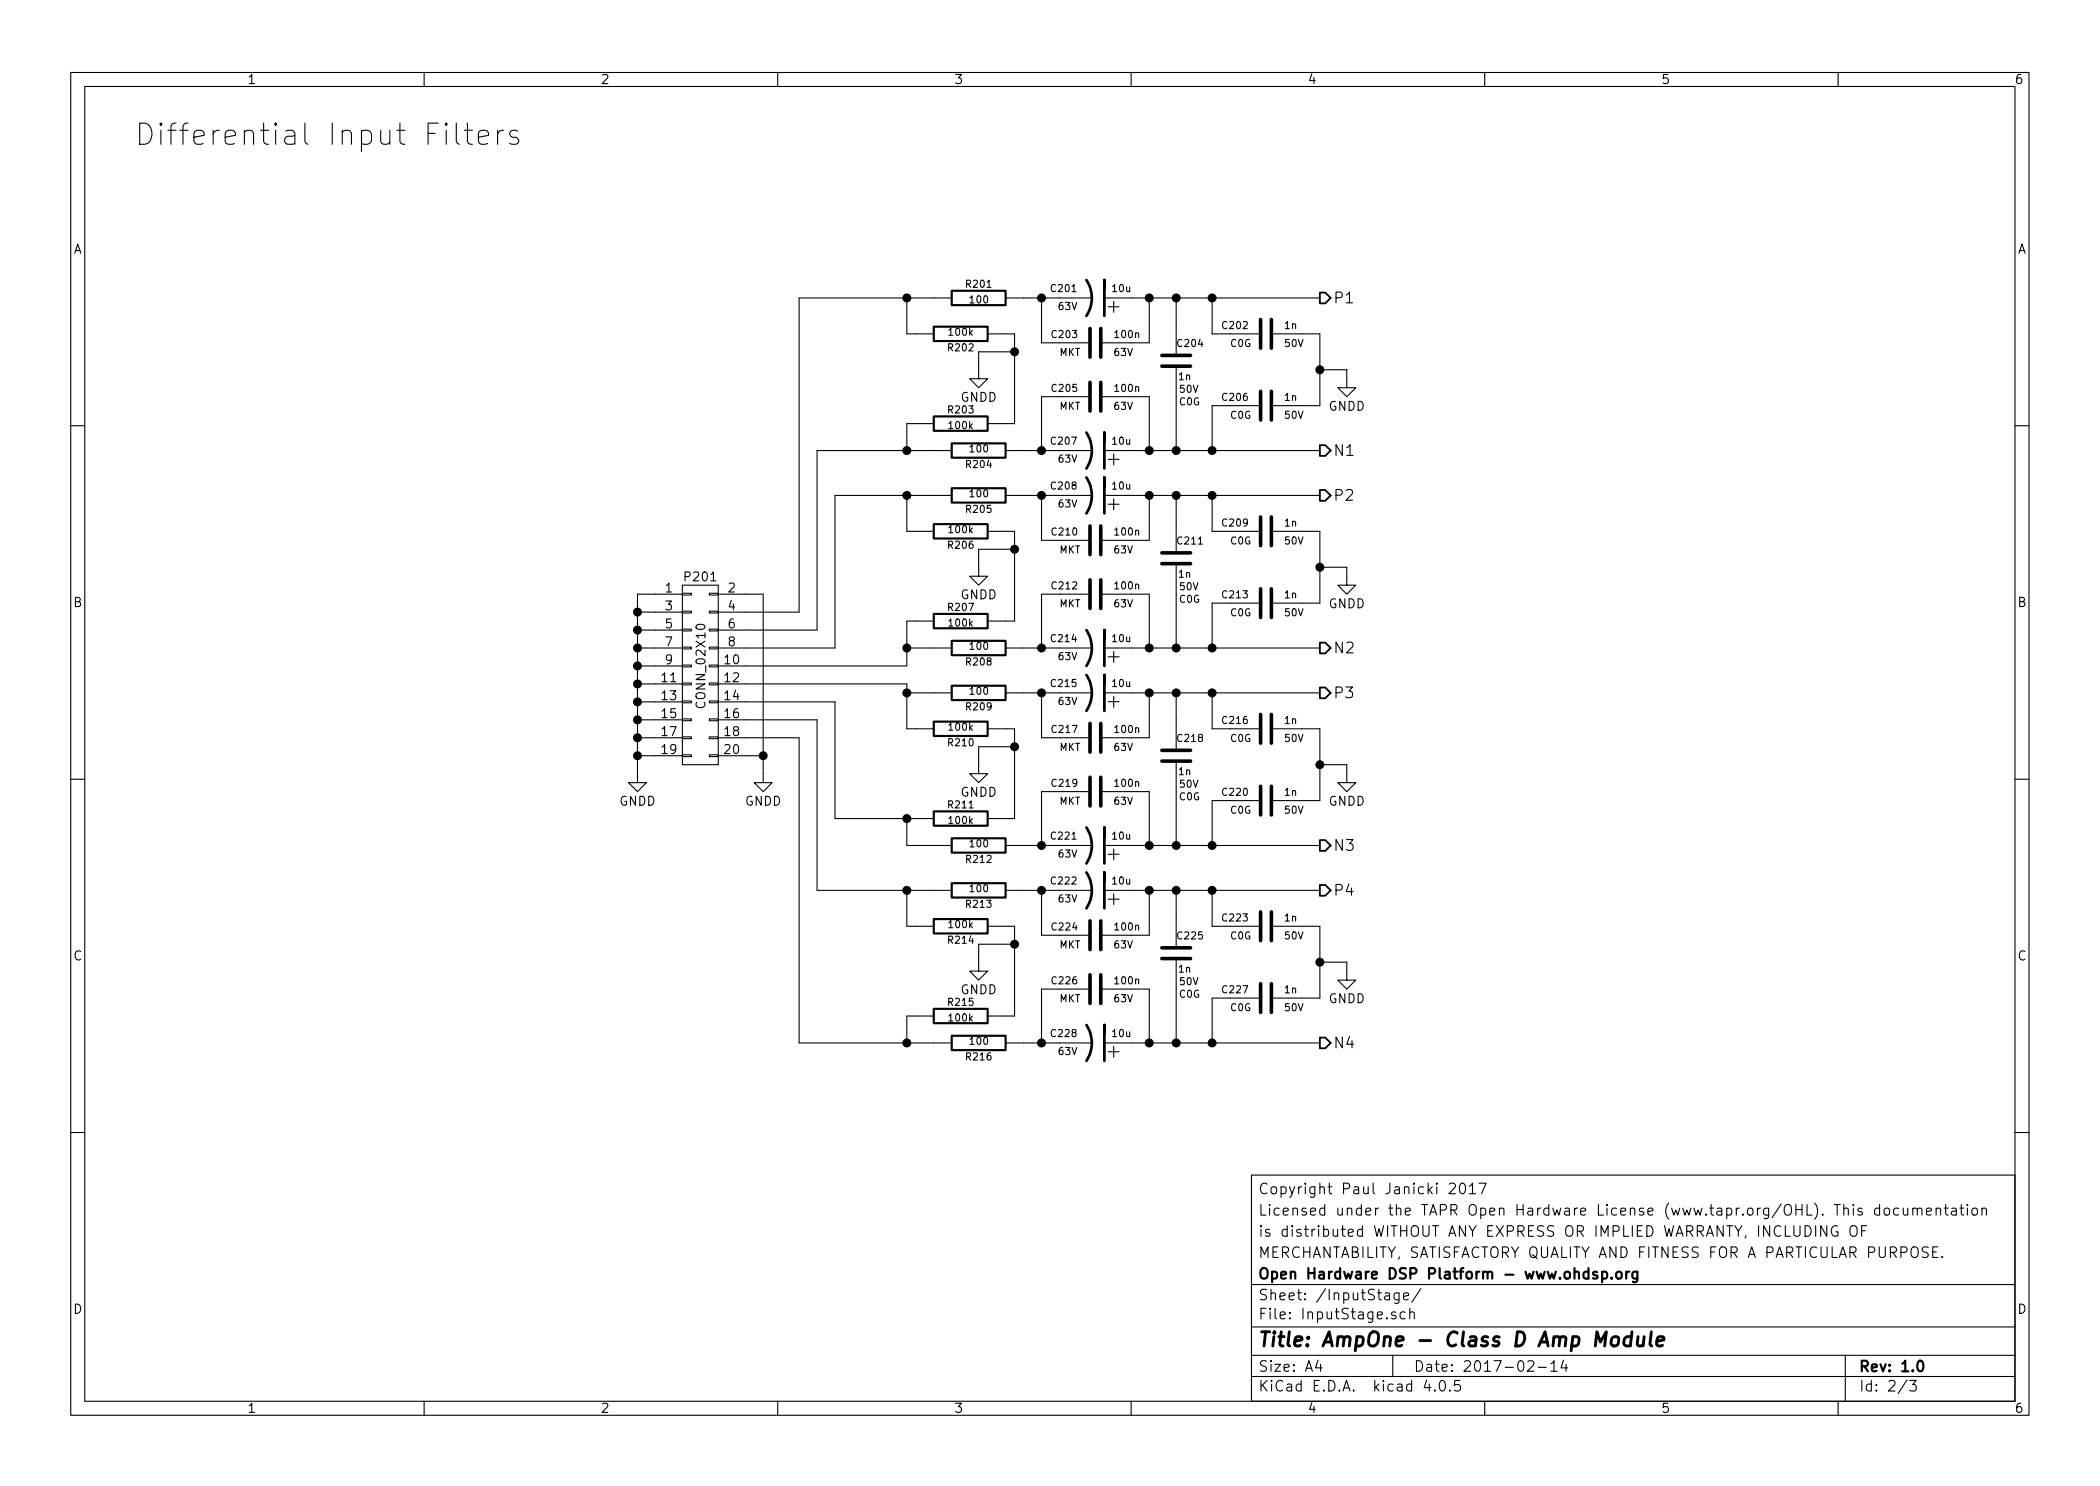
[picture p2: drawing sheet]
EESchema Schematic File Version 2
LIBS:power
LIBS:MyKiCadLibs-Lib
LIBS:dev-AmpOne-cache
EELAYER 25 0
EELAYER END
$Descr A4 11693 8268
encoding utf-8
Sheet 2 3
Title "AmpOne - Class D Amp Module"
Date "2017-02-14"
Rev "1.0"
Comp "Open Hardware DSP Platform - www.ohdsp.org"
Comment1 "MERCHANTABILITY, SATISFACTORY QUALITY AND FITNESS FOR A PARTICULAR PURPOSE."
Comment2 "is distributed WITHOUT ANY EXPRESS OR IMPLIED WARRANTY, INCLUDING OF"
Comment3 "Licensed under the TAPR Open Hardware License (www.tapr.org/OHL). This documentation"
Comment4 "Copyright Paul Janicki 2017"
$EndDescr
Text Notes 750  800  0    118  ~ 0
Differential Input Filters
Connection ~ 6750 5800
Connection ~ 6750 4950
Text HLabel 7350 5800 2    60   Output ~ 0
N4
Text HLabel 7350 4950 2    60   Output ~ 0
P4
Wire Wire Line
	6750 5550 6750 5800
Wire Wire Line
	6850 5550 6750 5550
Wire Wire Line
	6750 5150 6750 4950
Wire Wire Line
	6850 5150 6750 5150
Connection ~ 7350 5350
Wire Wire Line
	7350 5550 7250 5550
Wire Wire Line
	7350 5150 7250 5150
Wire Wire Line
	7350 5150 7350 5550
Wire Wire Line
	7500 5350 7350 5350
Wire Wire Line
	7500 5400 7500 5350
$Comp
L GNDD #PWR04
U 1 1
P 7500 5400
F 0 "#PWR04" H 7500 5150 50  0001 C CNN
F 1 "GNDD" H 7500 5250 50  0000 C CNN
F 2 "" H 7500 5400 50  0000 C CNN
F 3 "" H 7500 5400 50  0000 C CNN
	1    7500 5400
	1    0    0    -1  
$EndComp
$Comp
L C C227
U 1 1
P 7050 5550
F 0 "C227" V 7000 5300 40  0000 L CNN
F 1 "1n" V 7000 5650 40  0000 L CNN
F 2 "MyKiCadLibs-Footprints:SMD-0805" H 7088 5400 30  0001 C CNN
F 3 "" H 7050 5650 60  0000 C CNN
F 4 "50V" V 7100 5650 40  0000 L CNN "Voltage"
F 5 "C0G" V 7100 5350 40  0000 L CNN "Type"
F 6 "Ceramic capacitor" H 7050 5850 40  0001 L CNN "Description"
F 7 "5%" H 7120 5185 40  0001 C CNN "Tolerance"
F 8 "0805" H 7060 5255 40  0001 L CNN "Size"
	1    7050 5550
	0    1    1    0   
$EndComp
$Comp
L C C223
U 1 1
P 7050 5150
F 0 "C223" V 7000 4900 40  0000 L CNN
F 1 "1n" V 7000 5250 40  0000 L CNN
F 2 "MyKiCadLibs-Footprints:SMD-0805" H 7088 5000 30  0001 C CNN
F 3 "" H 7050 5250 60  0000 C CNN
F 4 "50V" V 7100 5250 40  0000 L CNN "Voltage"
F 5 "C0G" V 7100 4950 40  0000 L CNN "Type"
F 6 "Ceramic capacitor" H 7050 5450 40  0001 L CNN "Description"
F 7 "5%" H 7120 4785 40  0001 C CNN "Tolerance"
F 8 "0805" H 7060 4855 40  0001 L CNN "Size"
	1    7050 5150
	0    1    1    0   
$EndComp
Connection ~ 5800 5800
Wire Wire Line
	5800 5500 5800 5800
Wire Wire Line
	5900 5500 5800 5500
Connection ~ 5800 4950
Wire Wire Line
	5800 5200 5800 4950
Wire Wire Line
	5900 5200 5800 5200
Connection ~ 6400 4950
Wire Wire Line
	6400 5200 6400 4950
Wire Wire Line
	6300 5200 6400 5200
Connection ~ 6400 5800
Wire Wire Line
	6400 5500 6400 5800
Wire Wire Line
	6300 5500 6400 5500
$Comp
L C C226
U 1 1
P 6100 5500
F 0 "C226" V 6050 5250 40  0000 L CNN
F 1 "100n" V 6050 5600 40  0000 L CNN
F 2 "MyKiCadLibs-Footprints:CAP_TH_5mm_W3.5mm" H 6138 5350 30  0001 C CNN
F 3 "" H 6100 5600 60  0000 C CNN
F 4 "63V" V 6150 5600 40  0000 L CNN "Voltage"
F 5 "MKT" V 6150 5300 40  0000 L CNN "Type"
F 6 "Polyester film capacitor" H 6100 5800 40  0001 L CNN "Description"
F 7 "5%" H 6170 5135 40  0001 C CNN "Tolerance"
F 8 "5mm" H 6110 5205 40  0001 L CNN "Size"
	1    6100 5500
	0    1    1    0   
$EndComp
$Comp
L C C224
U 1 1
P 6100 5200
F 0 "C224" V 6050 4950 40  0000 L CNN
F 1 "100n" V 6050 5300 40  0000 L CNN
F 2 "MyKiCadLibs-Footprints:CAP_TH_5mm_W3.5mm" H 6138 5050 30  0001 C CNN
F 3 "" H 6100 5300 60  0000 C CNN
F 4 "63V" V 6150 5300 40  0000 L CNN "Voltage"
F 5 "MKT" V 6150 5000 40  0000 L CNN "Type"
F 6 "Polyester film capacitor" H 6100 5500 40  0001 L CNN "Description"
F 7 "5%" H 6170 4835 40  0001 C CNN "Tolerance"
F 8 "5mm" H 6110 4905 40  0001 L CNN "Size"
	1    6100 5200
	0    1    1    0   
$EndComp
Wire Wire Line
	5700 4950 5900 4950
Wire Wire Line
	5700 5800 5900 5800
$Comp
L CP1 C228
U 1 1
P 6100 5800
F 0 "C228" V 6150 5700 40  0000 R CNN
F 1 "10u" V 6150 6000 40  0000 R CNN
F 2 "MyKiCadLibs-Footprints:CAP-TH-D6.3mmP2.5mm" H 6050 5800 60  0001 C CNN
F 3 "" H 6100 5800 60  0000 C CNN
F 4 "63V" V 6050 5700 40  0000 R CNN "Voltage"
F 5 "Pitch 2.5mm, Diameter 6.3mm" H 6100 6100 40  0001 L CNN "Size"
F 6 "High quality capacitor, eg Panasonic FC" H 6100 6200 40  0001 L CNN "Description"
	1    6100 5800
	0    1    -1   0   
$EndComp
$Comp
L CP1 C222
U 1 1
P 6100 4950
F 0 "C222" V 6150 4850 40  0000 R CNN
F 1 "10u" V 6150 5150 40  0000 R CNN
F 2 "MyKiCadLibs-Footprints:CAP-TH-D6.3mmP2.5mm" H 6050 4950 60  0001 C CNN
F 3 "" H 6100 4950 60  0000 C CNN
F 4 "63V" V 6050 4850 40  0000 R CNN "Voltage"
F 5 "Pitch 2.5mm, Diameter 6.3mm" H 6100 5250 40  0001 L CNN "Size"
F 6 "High quality capacitor, eg Panasonic FC" H 6100 5350 40  0001 L CNN "Description"
	1    6100 4950
	0    1    -1   0   
$EndComp
$Comp
L C C225
U 1 1
P 6550 5300
F 0 "C225" H 6550 5400 40  0000 L CNN
F 1 "1n" H 6560 5215 40  0000 L CNN
F 2 "MyKiCadLibs-Footprints:SMD-0805" H 6588 5150 30  0001 C CNN
F 3 "" H 6550 5400 60  0000 C CNN
F 4 "50V" H 6565 5145 40  0000 L CNN "Voltage"
F 5 "C0G" H 6565 5075 40  0000 L CNN "Type"
F 6 "Ceramic capacitor" H 6550 5600 40  0001 L CNN "Description"
F 7 "5%" H 6620 4935 40  0001 C CNN "Tolerance"
F 8 "0805" H 6560 5005 40  0001 L CNN "Size"
	1    6550 5300
	1    0    0    -1  
$EndComp
Connection ~ 6550 5800
Wire Wire Line
	6550 5800 6550 5500
Wire Wire Line
	6550 4950 6550 5100
Wire Wire Line
	6300 5800 7350 5800
Connection ~ 6550 4950
Wire Wire Line
	6300 4950 7350 4950
Connection ~ 6750 4700
Connection ~ 6750 3850
Text HLabel 7350 4700 2    60   Output ~ 0
N3
Text HLabel 7350 3850 2    60   Output ~ 0
P3
Wire Wire Line
	6750 4450 6750 4700
Wire Wire Line
	6850 4450 6750 4450
Wire Wire Line
	6750 4050 6750 3850
Wire Wire Line
	6850 4050 6750 4050
Connection ~ 7350 4250
Wire Wire Line
	7350 4450 7250 4450
Wire Wire Line
	7350 4050 7250 4050
Wire Wire Line
	7350 4050 7350 4450
Wire Wire Line
	7500 4250 7350 4250
Wire Wire Line
	7500 4300 7500 4250
$Comp
L GNDD #PWR05
U 1 1
P 7500 4300
F 0 "#PWR05" H 7500 4050 50  0001 C CNN
F 1 "GNDD" H 7500 4150 50  0000 C CNN
F 2 "" H 7500 4300 50  0000 C CNN
F 3 "" H 7500 4300 50  0000 C CNN
	1    7500 4300
	1    0    0    -1  
$EndComp
$Comp
L C C220
U 1 1
P 7050 4450
F 0 "C220" V 7000 4200 40  0000 L CNN
F 1 "1n" V 7000 4550 40  0000 L CNN
F 2 "MyKiCadLibs-Footprints:SMD-0805" H 7088 4300 30  0001 C CNN
F 3 "" H 7050 4550 60  0000 C CNN
F 4 "50V" V 7100 4550 40  0000 L CNN "Voltage"
F 5 "C0G" V 7100 4250 40  0000 L CNN "Type"
F 6 "Ceramic capacitor" H 7050 4750 40  0001 L CNN "Description"
F 7 "5%" H 7120 4085 40  0001 C CNN "Tolerance"
F 8 "0805" H 7060 4155 40  0001 L CNN "Size"
	1    7050 4450
	0    1    1    0   
$EndComp
$Comp
L C C216
U 1 1
P 7050 4050
F 0 "C216" V 7000 3800 40  0000 L CNN
F 1 "1n" V 7000 4150 40  0000 L CNN
F 2 "MyKiCadLibs-Footprints:SMD-0805" H 7088 3900 30  0001 C CNN
F 3 "" H 7050 4150 60  0000 C CNN
F 4 "50V" V 7100 4150 40  0000 L CNN "Voltage"
F 5 "C0G" V 7100 3850 40  0000 L CNN "Type"
F 6 "Ceramic capacitor" H 7050 4350 40  0001 L CNN "Description"
F 7 "5%" H 7120 3685 40  0001 C CNN "Tolerance"
F 8 "0805" H 7060 3755 40  0001 L CNN "Size"
	1    7050 4050
	0    1    1    0   
$EndComp
Connection ~ 5800 4700
Wire Wire Line
	5800 4400 5800 4700
Wire Wire Line
	5900 4400 5800 4400
Connection ~ 5800 3850
Wire Wire Line
	5800 4100 5800 3850
Wire Wire Line
	5900 4100 5800 4100
Connection ~ 6400 3850
Wire Wire Line
	6400 4100 6400 3850
Wire Wire Line
	6300 4100 6400 4100
Connection ~ 6400 4700
Wire Wire Line
	6400 4400 6400 4700
Wire Wire Line
	6300 4400 6400 4400
$Comp
L C C219
U 1 1
P 6100 4400
F 0 "C219" V 6050 4150 40  0000 L CNN
F 1 "100n" V 6050 4500 40  0000 L CNN
F 2 "MyKiCadLibs-Footprints:CAP_TH_5mm_W3.5mm" H 6138 4250 30  0001 C CNN
F 3 "" H 6100 4500 60  0000 C CNN
F 4 "63V" V 6150 4500 40  0000 L CNN "Voltage"
F 5 "MKT" V 6150 4200 40  0000 L CNN "Type"
F 6 "Polyester film capacitor" H 6100 4700 40  0001 L CNN "Description"
F 7 "5%" H 6170 4035 40  0001 C CNN "Tolerance"
F 8 "5mm" H 6110 4105 40  0001 L CNN "Size"
	1    6100 4400
	0    1    1    0   
$EndComp
$Comp
L C C217
U 1 1
P 6100 4100
F 0 "C217" V 6050 3850 40  0000 L CNN
F 1 "100n" V 6050 4200 40  0000 L CNN
F 2 "MyKiCadLibs-Footprints:CAP_TH_5mm_W3.5mm" H 6138 3950 30  0001 C CNN
F 3 "" H 6100 4200 60  0000 C CNN
F 4 "63V" V 6150 4200 40  0000 L CNN "Voltage"
F 5 "MKT" V 6150 3900 40  0000 L CNN "Type"
F 6 "Polyester film capacitor" H 6100 4400 40  0001 L CNN "Description"
F 7 "5%" H 6170 3735 40  0001 C CNN "Tolerance"
F 8 "5mm" H 6110 3805 40  0001 L CNN "Size"
	1    6100 4100
	0    1    1    0   
$EndComp
Wire Wire Line
	5700 3850 5900 3850
Wire Wire Line
	5700 4700 5900 4700
$Comp
L CP1 C221
U 1 1
P 6100 4700
F 0 "C221" V 6150 4600 40  0000 R CNN
F 1 "10u" V 6150 4900 40  0000 R CNN
F 2 "MyKiCadLibs-Footprints:CAP-TH-D6.3mmP2.5mm" H 6050 4700 60  0001 C CNN
F 3 "" H 6100 4700 60  0000 C CNN
F 4 "63V" V 6050 4600 40  0000 R CNN "Voltage"
F 5 "Pitch 2.5mm, Diameter 6.3mm" H 6100 5000 40  0001 L CNN "Size"
F 6 "High quality capacitor, eg Panasonic FC" H 6100 5100 40  0001 L CNN "Description"
	1    6100 4700
	0    1    -1   0   
$EndComp
$Comp
L CP1 C215
U 1 1
P 6100 3850
F 0 "C215" V 6150 3750 40  0000 R CNN
F 1 "10u" V 6150 4050 40  0000 R CNN
F 2 "MyKiCadLibs-Footprints:CAP-TH-D6.3mmP2.5mm" H 6050 3850 60  0001 C CNN
F 3 "" H 6100 3850 60  0000 C CNN
F 4 "63V" V 6050 3750 40  0000 R CNN "Voltage"
F 5 "Pitch 2.5mm, Diameter 6.3mm" H 6100 4150 40  0001 L CNN "Size"
F 6 "High quality capacitor, eg Panasonic FC" H 6100 4250 40  0001 L CNN "Description"
	1    6100 3850
	0    1    -1   0   
$EndComp
$Comp
L C C218
U 1 1
P 6550 4200
F 0 "C218" H 6550 4300 40  0000 L CNN
F 1 "1n" H 6560 4115 40  0000 L CNN
F 2 "MyKiCadLibs-Footprints:SMD-0805" H 6588 4050 30  0001 C CNN
F 3 "" H 6550 4300 60  0000 C CNN
F 4 "50V" H 6565 4045 40  0000 L CNN "Voltage"
F 5 "C0G" H 6565 3975 40  0000 L CNN "Type"
F 6 "Ceramic capacitor" H 6550 4500 40  0001 L CNN "Description"
F 7 "5%" H 6620 3835 40  0001 C CNN "Tolerance"
F 8 "0805" H 6560 3905 40  0001 L CNN "Size"
	1    6550 4200
	1    0    0    -1  
$EndComp
Connection ~ 6550 4700
Wire Wire Line
	6550 4700 6550 4400
Wire Wire Line
	6550 3850 6550 4000
Wire Wire Line
	6300 4700 7350 4700
Connection ~ 6550 3850
Wire Wire Line
	6300 3850 7350 3850
Connection ~ 6750 3600
Connection ~ 6750 2750
Text HLabel 7350 3600 2    60   Output ~ 0
N2
Text HLabel 7350 2750 2    60   Output ~ 0
P2
Wire Wire Line
	6750 3350 6750 3600
Wire Wire Line
	6850 3350 6750 3350
Wire Wire Line
	6750 2950 6750 2750
Wire Wire Line
	6850 2950 6750 2950
Connection ~ 7350 3150
Wire Wire Line
	7350 3350 7250 3350
Wire Wire Line
	7350 2950 7250 2950
Wire Wire Line
	7350 2950 7350 3350
Wire Wire Line
	7500 3150 7350 3150
Wire Wire Line
	7500 3200 7500 3150
$Comp
L GNDD #PWR06
U 1 1
P 7500 3200
F 0 "#PWR06" H 7500 2950 50  0001 C CNN
F 1 "GNDD" H 7500 3050 50  0000 C CNN
F 2 "" H 7500 3200 50  0000 C CNN
F 3 "" H 7500 3200 50  0000 C CNN
	1    7500 3200
	1    0    0    -1  
$EndComp
$Comp
L C C213
U 1 1
P 7050 3350
F 0 "C213" V 7000 3100 40  0000 L CNN
F 1 "1n" V 7000 3450 40  0000 L CNN
F 2 "MyKiCadLibs-Footprints:SMD-0805" H 7088 3200 30  0001 C CNN
F 3 "" H 7050 3450 60  0000 C CNN
F 4 "50V" V 7100 3450 40  0000 L CNN "Voltage"
F 5 "C0G" V 7100 3150 40  0000 L CNN "Type"
F 6 "Ceramic capacitor" H 7050 3650 40  0001 L CNN "Description"
F 7 "5%" H 7120 2985 40  0001 C CNN "Tolerance"
F 8 "0805" H 7060 3055 40  0001 L CNN "Size"
	1    7050 3350
	0    1    1    0   
$EndComp
$Comp
L C C209
U 1 1
P 7050 2950
F 0 "C209" V 7000 2700 40  0000 L CNN
F 1 "1n" V 7000 3050 40  0000 L CNN
F 2 "MyKiCadLibs-Footprints:SMD-0805" H 7088 2800 30  0001 C CNN
F 3 "" H 7050 3050 60  0000 C CNN
F 4 "50V" V 7100 3050 40  0000 L CNN "Voltage"
F 5 "C0G" V 7100 2750 40  0000 L CNN "Type"
F 6 "Ceramic capacitor" H 7050 3250 40  0001 L CNN "Description"
F 7 "5%" H 7120 2585 40  0001 C CNN "Tolerance"
F 8 "0805" H 7060 2655 40  0001 L CNN "Size"
	1    7050 2950
	0    1    1    0   
$EndComp
Connection ~ 5800 3600
Wire Wire Line
	5800 3300 5800 3600
Wire Wire Line
	5900 3300 5800 3300
Connection ~ 5800 2750
Wire Wire Line
	5800 3000 5800 2750
Wire Wire Line
	5900 3000 5800 3000
Connection ~ 6400 2750
Wire Wire Line
	6400 3000 6400 2750
Wire Wire Line
	6300 3000 6400 3000
Connection ~ 6400 3600
Wire Wire Line
	6400 3300 6400 3600
Wire Wire Line
	6300 3300 6400 3300
$Comp
L C C212
U 1 1
P 6100 3300
F 0 "C212" V 6050 3050 40  0000 L CNN
F 1 "100n" V 6050 3400 40  0000 L CNN
F 2 "MyKiCadLibs-Footprints:CAP_TH_5mm_W3.5mm" H 6138 3150 30  0001 C CNN
F 3 "" H 6100 3400 60  0000 C CNN
F 4 "63V" V 6150 3400 40  0000 L CNN "Voltage"
F 5 "MKT" V 6150 3100 40  0000 L CNN "Type"
F 6 "Polyester film capacitor" H 6100 3600 40  0001 L CNN "Description"
F 7 "5%" H 6170 2935 40  0001 C CNN "Tolerance"
F 8 "5mm" H 6110 3005 40  0001 L CNN "Size"
	1    6100 3300
	0    1    1    0   
$EndComp
$Comp
L C C210
U 1 1
P 6100 3000
F 0 "C210" V 6050 2750 40  0000 L CNN
F 1 "100n" V 6050 3100 40  0000 L CNN
F 2 "MyKiCadLibs-Footprints:CAP_TH_5mm_W3.5mm" H 6138 2850 30  0001 C CNN
F 3 "" H 6100 3100 60  0000 C CNN
F 4 "63V" V 6150 3100 40  0000 L CNN "Voltage"
F 5 "MKT" V 6150 2800 40  0000 L CNN "Type"
F 6 "Polyester film capacitor" H 6100 3300 40  0001 L CNN "Description"
F 7 "5%" H 6170 2635 40  0001 C CNN "Tolerance"
F 8 "5mm" H 6110 2705 40  0001 L CNN "Size"
	1    6100 3000
	0    1    1    0   
$EndComp
Wire Wire Line
	5700 2750 5900 2750
Wire Wire Line
	5700 3600 5900 3600
$Comp
L CP1 C214
U 1 1
P 6100 3600
F 0 "C214" V 6150 3500 40  0000 R CNN
F 1 "10u" V 6150 3800 40  0000 R CNN
F 2 "MyKiCadLibs-Footprints:CAP-TH-D6.3mmP2.5mm" H 6050 3600 60  0001 C CNN
F 3 "" H 6100 3600 60  0000 C CNN
F 4 "63V" V 6050 3500 40  0000 R CNN "Voltage"
F 5 "Pitch 2.5mm, Diameter 6.3mm" H 6100 3900 40  0001 L CNN "Size"
F 6 "High quality capacitor, eg Panasonic FC" H 6100 4000 40  0001 L CNN "Description"
	1    6100 3600
	0    1    -1   0   
$EndComp
$Comp
L CP1 C208
U 1 1
P 6100 2750
F 0 "C208" V 6150 2650 40  0000 R CNN
F 1 "10u" V 6150 2950 40  0000 R CNN
F 2 "MyKiCadLibs-Footprints:CAP-TH-D6.3mmP2.5mm" H 6050 2750 60  0001 C CNN
F 3 "" H 6100 2750 60  0000 C CNN
F 4 "63V" V 6050 2650 40  0000 R CNN "Voltage"
F 5 "Pitch 2.5mm, Diameter 6.3mm" H 6100 3050 40  0001 L CNN "Size"
F 6 "High quality capacitor, eg Panasonic FC" H 6100 3150 40  0001 L CNN "Description"
	1    6100 2750
	0    1    -1   0   
$EndComp
$Comp
L C C211
U 1 1
P 6550 3100
F 0 "C211" H 6550 3200 40  0000 L CNN
F 1 "1n" H 6560 3015 40  0000 L CNN
F 2 "MyKiCadLibs-Footprints:SMD-0805" H 6588 2950 30  0001 C CNN
F 3 "" H 6550 3200 60  0000 C CNN
F 4 "50V" H 6565 2945 40  0000 L CNN "Voltage"
F 5 "C0G" H 6565 2875 40  0000 L CNN "Type"
F 6 "Ceramic capacitor" H 6550 3400 40  0001 L CNN "Description"
F 7 "5%" H 6620 2735 40  0001 C CNN "Tolerance"
F 8 "0805" H 6560 2805 40  0001 L CNN "Size"
	1    6550 3100
	1    0    0    -1  
$EndComp
Connection ~ 6550 3600
Wire Wire Line
	6550 3600 6550 3300
Wire Wire Line
	6550 2750 6550 2900
Wire Wire Line
	6300 3600 7350 3600
Connection ~ 6550 2750
Wire Wire Line
	6300 2750 7350 2750
Connection ~ 6750 2500
Connection ~ 6750 1650
Text HLabel 7350 2500 2    60   Output ~ 0
N1
Text HLabel 7350 1650 2    60   Output ~ 0
P1
Wire Wire Line
	6750 2250 6750 2500
Wire Wire Line
	6850 2250 6750 2250
Wire Wire Line
	6750 1850 6750 1650
Wire Wire Line
	6850 1850 6750 1850
Connection ~ 7350 2050
Wire Wire Line
	7350 2250 7250 2250
Wire Wire Line
	7350 1850 7250 1850
Wire Wire Line
	7350 1850 7350 2250
Wire Wire Line
	7500 2050 7350 2050
Wire Wire Line
	7500 2100 7500 2050
$Comp
L GNDD #PWR07
U 1 1
P 7500 2100
F 0 "#PWR07" H 7500 1850 50  0001 C CNN
F 1 "GNDD" H 7500 1950 50  0000 C CNN
F 2 "" H 7500 2100 50  0000 C CNN
F 3 "" H 7500 2100 50  0000 C CNN
	1    7500 2100
	1    0    0    -1  
$EndComp
$Comp
L C C206
U 1 1
P 7050 2250
F 0 "C206" V 7000 2000 40  0000 L CNN
F 1 "1n" V 7000 2350 40  0000 L CNN
F 2 "MyKiCadLibs-Footprints:SMD-0805" H 7088 2100 30  0001 C CNN
F 3 "" H 7050 2350 60  0000 C CNN
F 4 "50V" V 7100 2350 40  0000 L CNN "Voltage"
F 5 "C0G" V 7100 2050 40  0000 L CNN "Type"
F 6 "Ceramic capacitor" H 7050 2550 40  0001 L CNN "Description"
F 7 "5%" H 7120 1885 40  0001 C CNN "Tolerance"
F 8 "0805" H 7060 1955 40  0001 L CNN "Size"
	1    7050 2250
	0    1    1    0   
$EndComp
$Comp
L C C202
U 1 1
P 7050 1850
F 0 "C202" V 7000 1600 40  0000 L CNN
F 1 "1n" V 7000 1950 40  0000 L CNN
F 2 "MyKiCadLibs-Footprints:SMD-0805" H 7088 1700 30  0001 C CNN
F 3 "" H 7050 1950 60  0000 C CNN
F 4 "50V" V 7100 1950 40  0000 L CNN "Voltage"
F 5 "C0G" V 7100 1650 40  0000 L CNN "Type"
F 6 "Ceramic capacitor" H 7050 2150 40  0001 L CNN "Description"
F 7 "5%" H 7120 1485 40  0001 C CNN "Tolerance"
F 8 "0805" H 7060 1555 40  0001 L CNN "Size"
	1    7050 1850
	0    1    1    0   
$EndComp
Connection ~ 5800 2500
Wire Wire Line
	5800 2200 5800 2500
Wire Wire Line
	5900 2200 5800 2200
Connection ~ 5800 1650
Wire Wire Line
	5800 1900 5800 1650
Wire Wire Line
	5900 1900 5800 1900
Connection ~ 6400 1650
Wire Wire Line
	6400 1900 6400 1650
Wire Wire Line
	6300 1900 6400 1900
Connection ~ 6400 2500
Wire Wire Line
	6400 2200 6400 2500
Wire Wire Line
	6300 2200 6400 2200
$Comp
L C C205
U 1 1
P 6100 2200
F 0 "C205" V 6050 1950 40  0000 L CNN
F 1 "100n" V 6050 2300 40  0000 L CNN
F 2 "MyKiCadLibs-Footprints:CAP_TH_5mm_W3.5mm" H 6138 2050 30  0001 C CNN
F 3 "" H 6100 2300 60  0000 C CNN
F 4 "63V" V 6150 2300 40  0000 L CNN "Voltage"
F 5 "MKT" V 6150 2000 40  0000 L CNN "Type"
F 6 "Polyester film capacitor" H 6100 2500 40  0001 L CNN "Description"
F 7 "5%" H 6170 1835 40  0001 C CNN "Tolerance"
F 8 "5mm" H 6110 1905 40  0001 L CNN "Size"
	1    6100 2200
	0    1    1    0   
$EndComp
$Comp
L C C203
U 1 1
P 6100 1900
F 0 "C203" V 6050 1650 40  0000 L CNN
F 1 "100n" V 6050 2000 40  0000 L CNN
F 2 "MyKiCadLibs-Footprints:CAP_TH_5mm_W3.5mm" H 6138 1750 30  0001 C CNN
F 3 "" H 6100 2000 60  0000 C CNN
F 4 "63V" V 6150 2000 40  0000 L CNN "Voltage"
F 5 "MKT" V 6150 1700 40  0000 L CNN "Type"
F 6 "Polyester film capacitor" H 6100 2200 40  0001 L CNN "Description"
F 7 "5%" H 6170 1535 40  0001 C CNN "Tolerance"
F 8 "5mm" H 6110 1605 40  0001 L CNN "Size"
	1    6100 1900
	0    1    1    0   
$EndComp
Wire Wire Line
	5700 1650 5900 1650
Wire Wire Line
	5700 2500 5900 2500
$Comp
L GNDD #PWR08
U 1 1
P 5450 5350
F 0 "#PWR08" H 5450 5100 50  0001 C CNN
F 1 "GNDD" H 5450 5200 50  0000 C CNN
F 2 "" H 5450 5350 50  0000 C CNN
F 3 "" H 5450 5350 50  0000 C CNN
	1    5450 5350
	1    0    0    -1  
$EndComp
$Comp
L GNDD #PWR09
U 1 1
P 5450 4250
F 0 "#PWR09" H 5450 4000 50  0001 C CNN
F 1 "GNDD" H 5450 4100 50  0000 C CNN
F 2 "" H 5450 4250 50  0000 C CNN
F 3 "" H 5450 4250 50  0000 C CNN
	1    5450 4250
	1    0    0    -1  
$EndComp
$Comp
L GNDD #PWR010
U 1 1
P 5450 3150
F 0 "#PWR010" H 5450 2900 50  0001 C CNN
F 1 "GNDD" H 5450 3000 50  0000 C CNN
F 2 "" H 5450 3150 50  0000 C CNN
F 3 "" H 5450 3150 50  0000 C CNN
	1    5450 3150
	1    0    0    -1  
$EndComp
$Comp
L GNDD #PWR011
U 1 1
P 5450 2050
F 0 "#PWR011" H 5450 1800 50  0001 C CNN
F 1 "GNDD" H 5450 1900 50  0000 C CNN
F 2 "" H 5450 2050 50  0000 C CNN
F 3 "" H 5450 2050 50  0000 C CNN
	1    5450 2050
	1    0    0    -1  
$EndComp
$Comp
L GNDD #PWR012
U 1 1
P 4250 4300
F 0 "#PWR012" H 4250 4050 50  0001 C CNN
F 1 "GNDD" H 4250 4150 50  0000 C CNN
F 2 "" H 4250 4300 50  0000 C CNN
F 3 "" H 4250 4300 50  0000 C CNN
	1    4250 4300
	1    0    0    -1  
$EndComp
$Comp
L GNDD #PWR013
U 1 1
P 3550 4300
F 0 "#PWR013" H 3550 4050 50  0001 C CNN
F 1 "GNDD" H 3550 4150 50  0000 C CNN
F 2 "" H 3550 4300 50  0000 C CNN
F 3 "" H 3550 4300 50  0000 C CNN
	1    3550 4300
	1    0    0    -1  
$EndComp
Connection ~ 5050 3850
Wire Wire Line
	5200 3850 5050 3850
$Comp
L CP1 C207
U 1 1
P 6100 2500
F 0 "C207" V 6150 2400 40  0000 R CNN
F 1 "10u" V 6150 2700 40  0000 R CNN
F 2 "MyKiCadLibs-Footprints:CAP-TH-D6.3mmP2.5mm" H 6050 2500 60  0001 C CNN
F 3 "" H 6100 2500 60  0000 C CNN
F 4 "63V" V 6050 2400 40  0000 R CNN "Voltage"
F 5 "Pitch 2.5mm, Diameter 6.3mm" H 6100 2800 40  0001 L CNN "Size"
F 6 "High quality capacitor, eg Panasonic FC" H 6100 2900 40  0001 L CNN "Description"
	1    6100 2500
	0    1    -1   0   
$EndComp
$Comp
L CP1 C201
U 1 1
P 6100 1650
F 0 "C201" V 6150 1550 40  0000 R CNN
F 1 "10u" V 6150 1850 40  0000 R CNN
F 2 "MyKiCadLibs-Footprints:CAP-TH-D6.3mmP2.5mm" H 6050 1650 60  0001 C CNN
F 3 "" H 6100 1650 60  0000 C CNN
F 4 "63V" V 6050 1550 40  0000 R CNN "Voltage"
F 5 "Pitch 2.5mm, Diameter 6.3mm" H 6100 1950 40  0001 L CNN "Size"
F 6 "High quality capacitor, eg Panasonic FC" H 6100 2050 40  0001 L CNN "Description"
	1    6100 1650
	0    1    -1   0   
$EndComp
$Comp
L R R215
U 1 1
P 5350 5650
F 0 "R215" V 5270 5650 40  0000 C CNN
F 1 "100k" V 5357 5651 40  0000 C CNN
F 2 "MyKiCadLibs-Footprints:SMD-1206" V 5280 5650 30  0001 C CNN
F 3 "" V 5270 5650 30  0000 C CNN
F 4 "250mW" V 5450 5650 40  0001 C CNN "Power"
F 5 "MELF0204 1% =>250mW or 1206 1% =>250mW" V 5595 5650 40  0001 C CNN "Description"
F 6 "1206" V 5525 5650 40  0001 C CNN "Size"
F 7 "1%" V 5675 5650 40  0001 C CNN "Tolerance"
	1    5350 5650
	0    -1   1    0   
$EndComp
$Comp
L R R214
U 1 1
P 5350 5150
F 0 "R214" V 5270 5150 40  0000 C CNN
F 1 "100k" V 5357 5151 40  0000 C CNN
F 2 "MyKiCadLibs-Footprints:SMD-1206" V 5280 5150 30  0001 C CNN
F 3 "" V 5270 5150 30  0000 C CNN
F 4 "250mW" V 5450 5150 40  0001 C CNN "Power"
F 5 "MELF0204 1% =>250mW or 1206 1% =>250mW" V 5595 5150 40  0001 C CNN "Description"
F 6 "1206" V 5525 5150 40  0001 C CNN "Size"
F 7 "1%" V 5675 5150 40  0001 C CNN "Tolerance"
	1    5350 5150
	0    -1   -1   0   
$EndComp
$Comp
L R R216
U 1 1
P 5450 5800
F 0 "R216" V 5370 5800 40  0000 C CNN
F 1 "100" V 5457 5801 40  0000 C CNN
F 2 "MyKiCadLibs-Footprints:SMD-1206" V 5380 5800 30  0001 C CNN
F 3 "" V 5370 5800 30  0000 C CNN
F 4 "250mW" V 5550 5800 40  0001 C CNN "Power"
F 5 "MELF0204 1% =>250mW or 1206 1% =>250mW" V 5695 5800 40  0001 C CNN "Description"
F 6 "1206" V 5625 5800 40  0001 C CNN "Size"
F 7 "1%" V 5775 5800 40  0001 C CNN "Tolerance"
	1    5450 5800
	0    1    -1   0   
$EndComp
$Comp
L R R213
U 1 1
P 5450 4950
F 0 "R213" V 5370 4950 40  0000 C CNN
F 1 "100" V 5457 4951 40  0000 C CNN
F 2 "MyKiCadLibs-Footprints:SMD-1206" V 5380 4950 30  0001 C CNN
F 3 "" V 5370 4950 30  0000 C CNN
F 4 "250mW" V 5550 4950 40  0001 C CNN "Power"
F 5 "MELF0204 1% =>250mW or 1206 1% =>250mW" V 5695 4950 40  0001 C CNN "Description"
F 6 "1206" V 5625 4950 40  0001 C CNN "Size"
F 7 "1%" V 5775 4950 40  0001 C CNN "Tolerance"
	1    5450 4950
	0    1    -1   0   
$EndComp
$Comp
L R R211
U 1 1
P 5350 4550
F 0 "R211" V 5270 4550 40  0000 C CNN
F 1 "100k" V 5357 4551 40  0000 C CNN
F 2 "MyKiCadLibs-Footprints:SMD-1206" V 5280 4550 30  0001 C CNN
F 3 "" V 5270 4550 30  0000 C CNN
F 4 "250mW" V 5450 4550 40  0001 C CNN "Power"
F 5 "MELF0204 1% =>250mW or 1206 1% =>250mW" V 5595 4550 40  0001 C CNN "Description"
F 6 "1206" V 5525 4550 40  0001 C CNN "Size"
F 7 "1%" V 5675 4550 40  0001 C CNN "Tolerance"
	1    5350 4550
	0    -1   1    0   
$EndComp
$Comp
L R R210
U 1 1
P 5350 4050
F 0 "R210" V 5270 4050 40  0000 C CNN
F 1 "100k" V 5357 4051 40  0000 C CNN
F 2 "MyKiCadLibs-Footprints:SMD-1206" V 5280 4050 30  0001 C CNN
F 3 "" V 5270 4050 30  0000 C CNN
F 4 "250mW" V 5450 4050 40  0001 C CNN "Power"
F 5 "MELF0204 1% =>250mW or 1206 1% =>250mW" V 5595 4050 40  0001 C CNN "Description"
F 6 "1206" V 5525 4050 40  0001 C CNN "Size"
F 7 "1%" V 5675 4050 40  0001 C CNN "Tolerance"
	1    5350 4050
	0    -1   -1   0   
$EndComp
$Comp
L R R212
U 1 1
P 5450 4700
F 0 "R212" V 5370 4700 40  0000 C CNN
F 1 "100" V 5457 4701 40  0000 C CNN
F 2 "MyKiCadLibs-Footprints:SMD-1206" V 5380 4700 30  0001 C CNN
F 3 "" V 5370 4700 30  0000 C CNN
F 4 "250mW" V 5550 4700 40  0001 C CNN "Power"
F 5 "MELF0204 1% =>250mW or 1206 1% =>250mW" V 5695 4700 40  0001 C CNN "Description"
F 6 "1206" V 5625 4700 40  0001 C CNN "Size"
F 7 "1%" V 5775 4700 40  0001 C CNN "Tolerance"
	1    5450 4700
	0    1    -1   0   
$EndComp
$Comp
L R R209
U 1 1
P 5450 3850
F 0 "R209" V 5370 3850 40  0000 C CNN
F 1 "100" V 5457 3851 40  0000 C CNN
F 2 "MyKiCadLibs-Footprints:SMD-1206" V 5380 3850 30  0001 C CNN
F 3 "" V 5370 3850 30  0000 C CNN
F 4 "250mW" V 5550 3850 40  0001 C CNN "Power"
F 5 "MELF0204 1% =>250mW or 1206 1% =>250mW" V 5695 3850 40  0001 C CNN "Description"
F 6 "1206" V 5625 3850 40  0001 C CNN "Size"
F 7 "1%" V 5775 3850 40  0001 C CNN "Tolerance"
	1    5450 3850
	0    1    -1   0   
$EndComp
$Comp
L R R207
U 1 1
P 5350 3450
F 0 "R207" V 5270 3450 40  0000 C CNN
F 1 "100k" V 5357 3451 40  0000 C CNN
F 2 "MyKiCadLibs-Footprints:SMD-1206" V 5280 3450 30  0001 C CNN
F 3 "" V 5270 3450 30  0000 C CNN
F 4 "250mW" V 5450 3450 40  0001 C CNN "Power"
F 5 "MELF0204 1% =>250mW or 1206 1% =>250mW" V 5595 3450 40  0001 C CNN "Description"
F 6 "1206" V 5525 3450 40  0001 C CNN "Size"
F 7 "1%" V 5675 3450 40  0001 C CNN "Tolerance"
	1    5350 3450
	0    -1   1    0   
$EndComp
$Comp
L R R206
U 1 1
P 5350 2950
F 0 "R206" V 5270 2950 40  0000 C CNN
F 1 "100k" V 5357 2951 40  0000 C CNN
F 2 "MyKiCadLibs-Footprints:SMD-1206" V 5280 2950 30  0001 C CNN
F 3 "" V 5270 2950 30  0000 C CNN
F 4 "250mW" V 5450 2950 40  0001 C CNN "Power"
F 5 "MELF0204 1% =>250mW or 1206 1% =>250mW" V 5595 2950 40  0001 C CNN "Description"
F 6 "1206" V 5525 2950 40  0001 C CNN "Size"
F 7 "1%" V 5675 2950 40  0001 C CNN "Tolerance"
	1    5350 2950
	0    -1   -1   0   
$EndComp
$Comp
L R R208
U 1 1
P 5450 3600
F 0 "R208" V 5370 3600 40  0000 C CNN
F 1 "100" V 5457 3601 40  0000 C CNN
F 2 "MyKiCadLibs-Footprints:SMD-1206" V 5380 3600 30  0001 C CNN
F 3 "" V 5370 3600 30  0000 C CNN
F 4 "250mW" V 5550 3600 40  0001 C CNN "Power"
F 5 "MELF0204 1% =>250mW or 1206 1% =>250mW" V 5695 3600 40  0001 C CNN "Description"
F 6 "1206" V 5625 3600 40  0001 C CNN "Size"
F 7 "1%" V 5775 3600 40  0001 C CNN "Tolerance"
	1    5450 3600
	0    1    -1   0   
$EndComp
$Comp
L R R205
U 1 1
P 5450 2750
F 0 "R205" V 5370 2750 40  0000 C CNN
F 1 "100" V 5457 2751 40  0000 C CNN
F 2 "MyKiCadLibs-Footprints:SMD-1206" V 5380 2750 30  0001 C CNN
F 3 "" V 5370 2750 30  0000 C CNN
F 4 "250mW" V 5550 2750 40  0001 C CNN "Power"
F 5 "MELF0204 1% =>250mW or 1206 1% =>250mW" V 5695 2750 40  0001 C CNN "Description"
F 6 "1206" V 5625 2750 40  0001 C CNN "Size"
F 7 "1%" V 5775 2750 40  0001 C CNN "Tolerance"
	1    5450 2750
	0    1    -1   0   
$EndComp
$Comp
L C C204
U 1 1
P 6550 2000
F 0 "C204" H 6550 2100 40  0000 L CNN
F 1 "1n" H 6560 1915 40  0000 L CNN
F 2 "MyKiCadLibs-Footprints:SMD-0805" H 6588 1850 30  0001 C CNN
F 3 "" H 6550 2100 60  0000 C CNN
F 4 "50V" H 6565 1845 40  0000 L CNN "Voltage"
F 5 "C0G" H 6565 1775 40  0000 L CNN "Type"
F 6 "Ceramic capacitor" H 6550 2300 40  0001 L CNN "Description"
F 7 "5%" H 6620 1635 40  0001 C CNN "Tolerance"
F 8 "0805" H 6560 1705 40  0001 L CNN "Size"
	1    6550 2000
	1    0    0    -1  
$EndComp
$Comp
L R R203
U 1 1
P 5350 2350
F 0 "R203" V 5270 2350 40  0000 C CNN
F 1 "100k" V 5357 2351 40  0000 C CNN
F 2 "MyKiCadLibs-Footprints:SMD-1206" V 5280 2350 30  0001 C CNN
F 3 "" V 5270 2350 30  0000 C CNN
F 4 "250mW" V 5450 2350 40  0001 C CNN "Power"
F 5 "MELF0204 1% =>250mW or 1206 1% =>250mW" V 5595 2350 40  0001 C CNN "Description"
F 6 "1206" V 5525 2350 40  0001 C CNN "Size"
F 7 "1%" V 5675 2350 40  0001 C CNN "Tolerance"
	1    5350 2350
	0    -1   1    0   
$EndComp
$Comp
L R R202
U 1 1
P 5350 1850
F 0 "R202" V 5270 1850 40  0000 C CNN
F 1 "100k" V 5357 1851 40  0000 C CNN
F 2 "MyKiCadLibs-Footprints:SMD-1206" V 5280 1850 30  0001 C CNN
F 3 "" V 5270 1850 30  0000 C CNN
F 4 "250mW" V 5450 1850 40  0001 C CNN "Power"
F 5 "MELF0204 1% =>250mW or 1206 1% =>250mW" V 5595 1850 40  0001 C CNN "Description"
F 6 "1206" V 5525 1850 40  0001 C CNN "Size"
F 7 "1%" V 5675 1850 40  0001 C CNN "Tolerance"
	1    5350 1850
	0    -1   -1   0   
$EndComp
$Comp
L R R204
U 1 1
P 5450 2500
F 0 "R204" V 5370 2500 40  0000 C CNN
F 1 "100" V 5457 2501 40  0000 C CNN
F 2 "MyKiCadLibs-Footprints:SMD-1206" V 5380 2500 30  0001 C CNN
F 3 "" V 5370 2500 30  0000 C CNN
F 4 "250mW" V 5550 2500 40  0001 C CNN "Power"
F 5 "MELF0204 1% =>250mW or 1206 1% =>250mW" V 5695 2500 40  0001 C CNN "Description"
F 6 "1206" V 5625 2500 40  0001 C CNN "Size"
F 7 "1%" V 5775 2500 40  0001 C CNN "Tolerance"
	1    5450 2500
	0    1    -1   0   
$EndComp
$Comp
L R R201
U 1 1
P 5450 1650
F 0 "R201" V 5370 1650 40  0000 C CNN
F 1 "100" V 5457 1651 40  0000 C CNN
F 2 "MyKiCadLibs-Footprints:SMD-1206" V 5380 1650 30  0001 C CNN
F 3 "" V 5370 1650 30  0000 C CNN
F 4 "250mW" V 5550 1650 40  0001 C CNN "Power"
F 5 "MELF0204 1% =>250mW or 1206 1% =>250mW" V 5695 1650 40  0001 C CNN "Description"
F 6 "1206" V 5625 1650 40  0001 C CNN "Size"
F 7 "1%" V 5775 1650 40  0001 C CNN "Tolerance"
	1    5450 1650
	0    1    1    0   
$EndComp
$Comp
L CONN_02X10 P201
U 1 1
P 3900 3750
F 0 "P201" H 3900 4300 50  0000 C CNN
F 1 "CONN_02X10" V 3900 3800 50  0000 C CNN
F 2 "MyKiCadLibs-Footprints:CONN_DIL_2X10_BOX_1MM" H 3100 2850 60  0001 C CNN
F 3 "" H 3100 2850 60  0000 C CNN
F 4 "2x10 2.54mm pitch box header" H 3900 3200 40  0001 C CNN "Description"
	1    3900 3750
	1    0    0    -1  
$EndComp
Connection ~ 3550 3400
Wire Wire Line
	3650 3300 3550 3300
Connection ~ 3550 3500
Wire Wire Line
	3650 3400 3550 3400
Connection ~ 3550 3600
Wire Wire Line
	3650 3500 3550 3500
Connection ~ 3550 3700
Wire Wire Line
	3650 3600 3550 3600
Connection ~ 3550 3800
Wire Wire Line
	3650 3700 3550 3700
Connection ~ 3550 3900
Wire Wire Line
	3650 3800 3550 3800
Connection ~ 3550 4000
Wire Wire Line
	3650 3900 3550 3900
Connection ~ 3550 4100
Wire Wire Line
	3650 4000 3550 4000
Connection ~ 3550 4200
Wire Wire Line
	3550 4100 3650 4100
Wire Wire Line
	3550 4200 3650 4200
Wire Wire Line
	3550 3300 3550 4300
Connection ~ 4250 4200
Wire Wire Line
	4250 3300 4150 3300
Wire Wire Line
	4250 4200 4150 4200
Wire Wire Line
	4250 3300 4250 4300
Wire Wire Line
	4450 3400 4150 3400
Wire Wire Line
	4550 3500 4150 3500
Wire Wire Line
	4650 3600 4150 3600
Wire Wire Line
	5200 3600 5050 3600
Wire Wire Line
	5050 3700 4150 3700
Connection ~ 5050 4550
Wire Wire Line
	4650 3900 4650 4550
Wire Wire Line
	4150 3900 4650 3900
Connection ~ 5050 4950
Wire Wire Line
	4550 4000 4550 4950
Wire Wire Line
	4150 4000 4550 4000
Connection ~ 5050 5800
Wire Wire Line
	4450 4100 4450 5800
Wire Wire Line
	4150 4100 4450 4100
Connection ~ 5050 3600
Connection ~ 5050 2750
Wire Wire Line
	4650 2750 4650 3600
Connection ~ 5050 2500
Wire Wire Line
	4550 2500 4550 3500
Connection ~ 5050 1650
Wire Wire Line
	4450 1650 4450 3400
Wire Wire Line
	5050 5150 5100 5150
Wire Wire Line
	5050 4950 5050 5150
Wire Wire Line
	4550 4950 5200 4950
Wire Wire Line
	5050 5650 5100 5650
Wire Wire Line
	5050 5800 5050 5650
Wire Wire Line
	4450 5800 5200 5800
Wire Wire Line
	5650 5650 5600 5650
Wire Wire Line
	5650 5150 5600 5150
Connection ~ 5650 5250
Wire Wire Line
	5450 5250 5450 5350
Wire Wire Line
	5650 5250 5450 5250
Wire Wire Line
	5650 5150 5650 5650
Wire Wire Line
	5050 4050 5100 4050
Wire Wire Line
	5050 3800 5050 4050
Wire Wire Line
	5050 3800 4150 3800
Wire Wire Line
	4650 4550 5100 4550
Wire Wire Line
	5050 4700 5050 4550
Wire Wire Line
	5200 4700 5050 4700
Wire Wire Line
	5650 4550 5600 4550
Wire Wire Line
	5650 4050 5600 4050
Connection ~ 5650 4150
Wire Wire Line
	5450 4150 5450 4250
Wire Wire Line
	5650 4150 5450 4150
Wire Wire Line
	5650 4050 5650 4550
Wire Wire Line
	5050 2950 5100 2950
Wire Wire Line
	5050 2750 5050 2950
Wire Wire Line
	4650 2750 5200 2750
Wire Wire Line
	5050 3450 5100 3450
Wire Wire Line
	5050 3450 5050 3700
Wire Wire Line
	5650 3450 5600 3450
Wire Wire Line
	5650 2950 5600 2950
Connection ~ 5650 3050
Wire Wire Line
	5450 3050 5450 3150
Wire Wire Line
	5650 3050 5450 3050
Wire Wire Line
	5650 2950 5650 3450
Wire Wire Line
	5050 1850 5100 1850
Wire Wire Line
	5050 1650 5050 1850
Wire Wire Line
	4450 1650 5200 1650
Wire Wire Line
	5050 2350 5100 2350
Wire Wire Line
	5050 2500 5050 2350
Wire Wire Line
	4550 2500 5200 2500
Wire Wire Line
	5650 2350 5600 2350
Wire Wire Line
	5650 1850 5600 1850
Connection ~ 5650 1950
Wire Wire Line
	5450 1950 5450 2050
Wire Wire Line
	5650 1950 5450 1950
Wire Wire Line
	5650 1850 5650 2350
Connection ~ 6550 2500
Wire Wire Line
	6550 2500 6550 2200
Wire Wire Line
	6550 1650 6550 1800
Wire Wire Line
	6300 2500 7350 2500
Connection ~ 6550 1650
Wire Wire Line
	6300 1650 7350 1650
$EndSCHEMATC
